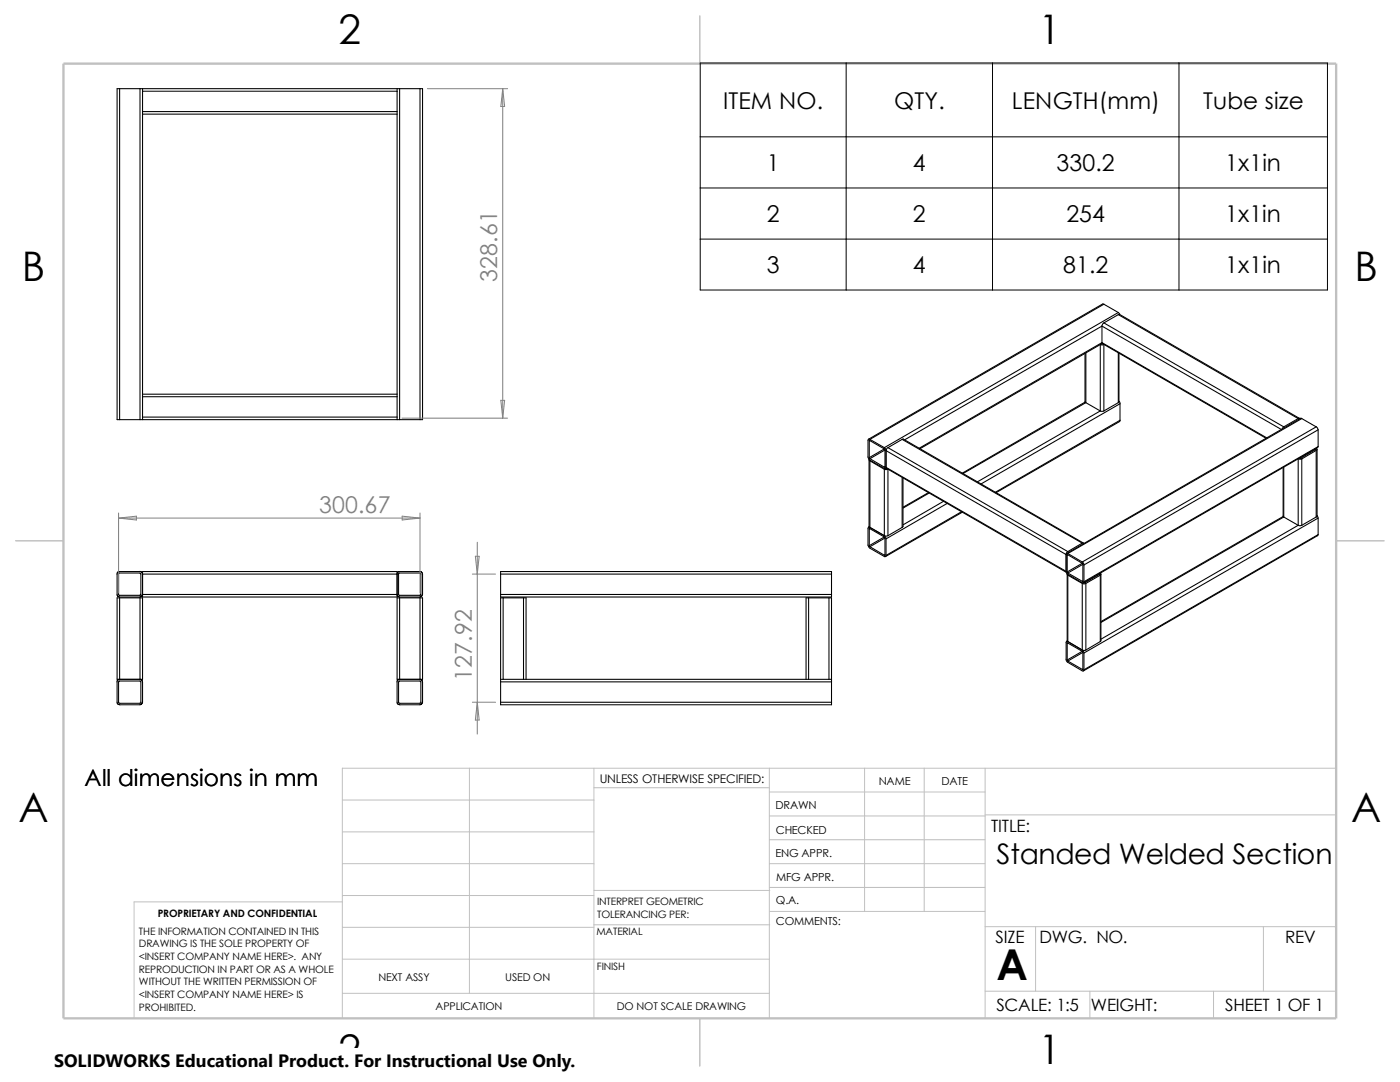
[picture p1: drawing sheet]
<svg xmlns="http://www.w3.org/2000/svg" width="279mm" height="216mm" viewBox="0 0 279 216" stroke-linecap="round" stroke-linejoin="round" font-family="sans-serif">
<g fill="none" stroke="#c0c0c0" stroke-width=".2">
<path d="M68.3 159.6h50.2M93.7 153.3v44.9M118.5 157.2h35M118.5 153.3v49.9M153.5 158h43.1M153.5 153.3v49.9M172.6 153.3v28.6M184.4 153.3v28.6M196.6 153.3v49.9M266.7 153.3h-198.4v49.9M68.3 166h50.2M68.3 172.3h50.2"/>
<path d="M68.3 180h-41.5v23.2M68.3 178.7h50.2M118.5 177.7h35.1M153.5 177.1h43.1M153.5 172.3h43.1M153.5 162.8h43.1M153.5 167.6h43.1M196.6 162.6h70.1M68.3 191.4h85.2M68.3 198.2h85.2M68.3 185h50.2M118.5 184.5h35.1"/>
<path d="M153.6 181.9h43M196.6 184.9h70.1M196.6 197.8h70.1M206.7 184.9v12.9M217.5 197.8v5.4M242.2 197.8v5.4M252.1 184.9v12.9"/>
</g>
<path d="M139.7 3.2v9.5M3.1 107.9h9.6M266.7 107.9h9.5M139.7 203.2v9.5" fill="none" stroke="#c0c0c0" stroke-width=".21"/>
<path d="M12.7 12.7h254v190.5h-254z" fill="none" stroke="#c0c0c0" stroke-width=".47"/>
<g fill="none" stroke="#000" stroke-width=".21">
<path d="M23.9 17.7h-.5v66h.5M23.9 17.7v66M23.9 17.7h4M27.9 17.7h.5M27.9 17.7v66M28.4 18.2v4.1M28.4 17.7h50.8M28.4 18.2h50.8M28.4 17.7v.5M79.2 17.7h.6M79.2 17.7v.5M79.2 18.2v4.1"/>
<path d="M79.8 17.7v66M79.8 17.7h4M83.8 17.7h.5v66h-.5M83.8 17.7v66M28.4 22.8v55.9M28.4 22.3h50.8M28.4 22.8h50.8M28.4 22.3v.5M79.2 22.3v.5M79.2 22.8v55.9M28.4 79.2v4M28.4 78.7h50.8"/>
<path d="M28.4 79.2h50.8M28.4 78.7v.5M79.2 78.7v.5M79.2 79.2v4M216.5 70.5v9.6l.2 .2M216.7 70.4v9.9M219.8 68.6h.2M219.9 68.4l.1 .2M219.9 65.1l35.8 20.6M219.9 68.4l32.9 19M219.9 65.1l-39.3 22.7M219.9 68.4l-36.5 21.1"/>
<path d="M219.9 65.1v3.3M220 68.5l-36.4 21M220 68.6l32.7 18.9M220.3 60.7h-.3l-46.6 26.9M220.3 64.4l35.9 20.8M220.3 60.7l-46.7 27M220.3 60.7l2.9 1.7M220.3 64.4l-.4 .7M223.2 62.8l.2-.1 35.9 20.8M223.2 62.4l.3 .4M223.2 70.4v9.9M223.2 62.8l35.9 20.7"/>
<path d="M223.2 62.8l-2.9 1.6M223.2 62.4l-46.7 26.9M223.3 70.5v9.7l-.1 .1M23.9 83.7h4M27.9 83.7h.5M28.4 83.7h50.8M28.4 83.2h50.8M28.4 83.2v.5M79.2 83.2v.5M79.2 83.7h.6M79.8 83.7h4M173.4 91.7v13.4l.2 .1"/>
<path d="M173.5 91.7l.1 .2M173.5 88v3.3M173.5 91.3l.1 .2M173.6 87.9l-.1 .1M173.6 87.7l2.9 1.6M173.6 91.5l2.9 1.7M173.6 87.9l2.9 1.7M173.6 91.9l2.9 1.7M173.6 91.9v13.3M173.6 87.7l-.2-.1-.2 .2v3.5l.2 .4 3.1 1.8h.2l.1-.2M176.5 93.6h.7M176.5 89.6l-3 1.7"/>
<path d="M176.5 93.6v13.3M176.5 89.3l.3 .6M176.5 89.6l.1 .2M176.6 93.1l-.1 .1M176.6 89.8l-3 1.7M176.6 89.8v3.3M176.7 93.5h.3M176.8 93.3l.2 .2 35.8 20.7M176.8 89.9l36 20.8M176.8 93.3l36 20.7M176.8 89.9v3.4M176.9 93.4l-.2 .1"/>
<path d="M177.2 89.3l-.4 .6M177.2 93.6v13.3M177.2 89.3l35.9 20.8M180 87.7l.3-.1 35.9 20.8M180 95.3v9.9M180 87.7l36 20.7M180 87.7l-2.8 1.6M180.2 95.4v9.7l-.2 .1M185.3 98.3l-5.1 2.9M185.4 98.4l-5.2 3M216.6 80.2l-24.5 14.2M216.7 80.3l-24.5 14.2"/>
<path d="M216.7 80.3l2.9 1.7M219.6 82h.7M219.6 82v-13.3h.7v13.3M219.6 82l-24.5 14.1M223.2 80.3l-2.9 1.7M223.3 80.1l.2 .5M223.5 83.9l-.1 .2-24.6 14.2M223.5 80.6l-27.7 16M223.5 83.9l-24.8 14.3M223.5 80.6v3.3M256.1 93.3v9.7l.1 .2M256.2 85.2l-.3 .4"/>
<path d="M256.2 93.2v10M259.1 83.5l.2-.1 .1 .2M259.1 83.5l-2.9 1.7M259.3 91.4h.3M259.6 91.3v.1M259.8 83.5l-.2-.1-46.7 27M259.8 83.5l-46.7 26.9M259.8 83.5l2.9 1.7M259.8 91.6v13.2M259.8 91.6h-.7v13.2M262.5 89.6v.1zM262.5 89.7l-2.9 1.7"/>
<path d="M262.7 85.2l.4 .6M262.7 89.5a.19 .19 0 0 1 .1 .2 .19 .19 0 0 1-.1 .2M262.7 85.2l-46.7 26.9M262.7 89.9l-2.9 1.7M262.7 89.9v13.3M262.8 89.7v13.3l-.1 .2M263.1 89.1l-.2 .2-46.7 27M263.1 85.8l-46.8 26.9M263.1 85.8v3.3M263.1 89.1l-46.8 27M23.7 114.6v4.1l.2 .1M23.9 119.3v16.3"/>
<path d="M23.9 119.3h4M23.9 119.3h-.5v16.3h.5M27.9 114h-4.2l-.3 .3v4.5l.5 .3h4l.5-.2v-.3M27.9 114.3h-4.2l-.1 .3M27.9 119.3v16.3M27.9 114l.5 .3v.3M27.9 119.3h.5v16.3h-.5M27.9 114.4l.2 .2v4.1l-4.2 .1M28.4 118.6h50.8M28.4 114.6h50.8M28.4 114.6v4M79.2 118.6v.5h-50.8v-.5"/>
<path d="M79.2 114.6v-.6h-50.8v.6M79.2 114.6v4M79.5 114.6v4.1l.3 .1M79.8 119.3h4M79.8 119.3v16.3M79.8 119.3h-.6v16.3h.6M83.8 114.3h-4.2l-.1 .3M83.8 114h-4.3l-.3 .6M83.8 119.3v16.3M83.8 114.4l.2 .2-.1 4.1-4.1 .1M83.8 114l.4 .3 .1 .3-.1 4.3-.4 .2h-4l-.3-.1-.3-.4M83.8 119.3h.5v16.3h-.5"/>
<path d="M99.9 118.6h66M99.9 114.6h66M99.9 114.6v4M100.4 119.3h-.5v16.3M100.4 119.3h4.1M100.4 119.3v16.3M104.5 119.3h.5v16.3M104.5 119.3v16.3M161.4 119.3h4M161.4 119.3v16.3M161.4 119.3h-.5v16.3M165.4 119.3v16.3"/>
<path d="M165.4 119.3h.5v16.3M165.9 114.6v4M165.9 114.6v-.6h-66v.6M165.9 118.6v.5h-66v-.5M173.5 105.1l-.1 .1M173.5 105.6v3.3M173.5 108.9l.1 .2M173.6 105.5l-.1 .1M173.6 105.2l2.9 1.7M173.6 109.1l2.9 1.7M173.6 105.5l2.9 1.6M173.6 105.2a.23 .23 0 0 0-.3 0 .23 .23 0 0 0-.1 .3v3.3l.2 .5 3.1 1.8 .3-.1v-.2"/>
<path d="M176.5 107.1l-3 1.8M176.5 106.9l.2 .2 .1 .4M176.5 106.9h.7M176.5 107.1l.1 .3M176.6 110.7l-.1 .1M176.6 107.4l-3 1.7M176.6 107.4v3.3M176.8 107.5v3.3M180 105.2l-2.8 1.7M188.3 100l-8.1 4.7M189 100.5l-12.2 7M191.9 102.1l-15.1 8.7"/>
<path d="M192.1 102.2l-15.4 8.8M212.8 110.7v3.3M212.8 114l.2 .6 3 1.7h.2l.1-.2M213 114.5l.1 .3M213 114.6v13.3l.1 .1M213 110.8v3.3M213 114.1l.1 .2M213.1 110.7l-.1 .1M213.1 110.4l2.9 1.7M213.1 110.7l2.9 1.7M213.1 114.3l2.9 1.7M213.1 114.8l2.9 1.6"/>
<path d="M213.1 114.8v13.2M213.1 110.4h-.2l-.1 .3M213.1 110.1l-.3 .6M216 112.1l.3 .6M216 116.4h.7M216 112.4l.1 .2M216 108.4l.3 .1M216 112.4l-3 1.7M216 108.4l-2.9 1.7M216 116.4v13.3M216.1 116h-.1M216.1 112.6l-3 1.7"/>
<path d="M216.1 112.6v3.4M216.2 116.3h.3M216.3 112.7v3.4M216.5 116.2v.1M216.7 116.4v13.3M219.4 114.5v.1zM219.4 114.6l-2.9 1.7M219.6 114.8v13.2M219.6 114.8l-2.9 1.6M219.6 114.4l.1 .1-.1 .3M219.7 114.6v13.3l-.1 .1M256.1 103l-36.4 21"/>
<path d="M256.2 103.2l-36.5 21M256.2 103.2l2.9 1.6M259.1 104.8h.7M259.1 104.8l-39.4 22.8M262.7 103.2l-2.9 1.6M262.8 102.9l.3 .5M263.1 106.7l-.1 .2-46.8 27M263.1 103.4v3.3M263.1 103.4l-46.8 26.9M263.1 106.7l-46.8 26.9M23.9 135.6h4M27.9 135.5l.5 .3v.3v4v.3l-.5 .2h-4l-.5-.2v-4.6l.2-.2h.3"/>
<path d="M79.5 136.1l.1 4.2h4.2l.2-.2M79.6 136.1v-.2h4.3l.1 4.2M79.8 135.6h4M83.8 135.5l.4 .3 .1 .3v4l-.1 .3-.4 .2h-4l-.5-.2-.1-4.6 .3-.2h.3M99.9 135.6h.5M99.9 136.1v4M99.9 136.1h66M99.9 135.6v.5M100.4 135.6h4.1M104.5 135.6h.5M105 135.6h55.9M160.9 135.6h.5"/>
<path d="M161.4 135.6h4M165.4 135.6h.5M165.9 136.1v4M165.9 135.6v.5M213 127.9l-.1 .1M213 128.4v3.3M213 131.7l.1 .2M213.1 128.3l-.1 .1M213.1 128l2.9 1.7M213.1 131.9l2.9 1.7M213.1 128.3l2.9 1.7M213.1 128l-.3 .1v3.6l.1 .3 3.1 1.9h.2l.1-.3"/>
<path d="M216 129.7l.3 .6M216 129.7h.7M216 130l.1 .2M216 130l-3 1.7M216.1 133.5l-.1 .1M216.1 130.2l-3 1.7M216.1 130.2v3.3M216.3 130.3v3.3M219.6 128l-2.9 1.7M28.1 140.1l-.1-4.2h-4.3v4.4h4.2l.3-.2M99.9 140.1h66M165.9 140.1v.5h-66v-.5"/>
</g>
<path d="M139.7 12.6h125.2v45.3h-125.2zM168.9 12.6v45.3M198.1 12.6v45.3M235.3 12.6v45.3M139.7 27.3h125.2M139.7 37.5h125.2M139.7 47.7h125.2" fill="none" stroke="#000" stroke-width=".2"/>
<g fill="none" stroke="#808080" stroke-width=".2">
<path d="M85.3 17.7h16M100.3 17.7v65.7M100.3 17.7l.4 3.6h-.8zM99.9 79.9h.8l-.4 3.5zM80.2 83.4h21.1M23.7 102.4v15.9M23.7 103.4h60.1M23.7 103.4l3.5-.4v.8zM80.3 103l3.5 .4-3.5 .4zM83.8 102.4v15.9M94.3 114.6h4.6M94.9 111h.7l-.4 3.6z"/>
<path d="M95.2 108.2v38.3M94.3 140.1h4.6M95.2 140.1l.4 3.6h-.7z"/>
</g>
<path d="M10.8 209.2h104.1v6.7h-104.1z" fill="#fff"/>
<text font-size="8.5" x="198.8" y="195.5">A</text>
<g font-size="8.1">
<text x="67.6" y="8.8">2</text>
<text x="207.3" y="8.8">1</text>
<text x="4.4" y="56.1">B</text>
<text x="270.3" y="56.1">B</text>
<text x="3.7" y="164.1">A</text>
<text x="269.6" y="164.1">A</text>
<text x="67.6" y="212.3">2</text>
<text x="207.3" y="212.3">1</text>
</g>
<text font-size="5.6" x="198.9" y="172.3">Standed Welded Section</text>
<g font-size="4.6">
<text x="144.4" y="21.7">ITEM NO.</text>
<text x="178.4" y="21.7">QTY.</text>
<text x="201.9" y="21.7">LENGTH(mm)</text>
<text x="240.1" y="21.7">Tube size</text>
<text x="153" y="34.2">1</text>
<text x="182.2" y="34.2">4</text>
<text x="210.9" y="34.2">330.2</text>
<text x="244.5" y="34.2">1x1in</text>
<text x="153" y="44.4">2</text>
<text x="182.2" y="44.4">2</text>
<text x="212.8" y="44.4">254</text>
<text x="244.5" y="44.4">1x1in</text>
<text x="153" y="54.6">3</text>
<text x="182.2" y="54.6">4</text>
<text x="212.2" y="54.6">81.2</text>
<text x="244.5" y="54.6">1x1in</text>
<text x="16.9" y="156.9">All dimensions in mm</text>
</g>
<g font-size="4.6" fill="#808080">
<text x="99.2" y="56.2" transform="rotate(-90 99.2 56.2)">328.61</text>
<text x="63.7" y="102.4">300.67</text>
<text x="94.2" y="135.8" transform="rotate(-90 94.2 135.8)">127.92</text>
</g>
<text font-size="3.6" x="10.8" y="213">SOLIDWORKS Educational Product. For Instructional Use Only.</text>
<g font-size="3.4">
<text x="197.8" y="166">TITLE:</text>
<text x="198.7" y="188.1">SIZE</text>
<text x="207.5" y="188.1">DWG. NO.</text>
<text x="256.5" y="188.2">REV</text>
<text x="198.8" y="201.7">SCALE: 1:5</text>
<text x="217.7" y="201.8">WEIGHT:</text>
<text x="244.5" y="201.7">SHEET 1 OF 1</text>
</g>
<text font-size="2.4" x="119.7" y="156.2">UNLESS OTHERWISE SPECIFIED:</text>
<g font-size="2.2">
<text x="154.8" y="161.5">DRAWN</text>
<text x="175.4" y="156.7">NAME</text>
<text x="187.9" y="156.7">DATE</text>
<text x="154.8" y="166.3">CHECKED</text>
<text x="154.8" y="171">ENG APPR.</text>
<text x="154.9" y="175.7">MFG APPR.</text>
<text x="154.9" y="180.5">Q.A.</text>
<text x="154.9" y="184.7">COMMENTS:</text>
</g>
<g font-size="2.1">
<text x="75.5" y="195.7">NEXT ASSY</text>
<text x="100.8" y="195.7">USED ON</text>
<text x="86.9" y="201.5">APPLICATION</text>
<text x="123.1" y="201.6">DO NOT SCALE DRAWING</text>
</g>
<g font-size="2">
<text x="31.5" y="183">PROPRIETARY AND CONFIDENTIAL</text>
<text x="119.2" y="183.1">TOLERANCING PER:</text>
<text x="119.2" y="180.6">INTERPRET GEOMETRIC</text>
<text x="27.7" y="186.5">THE INFORMATION CONTAINED IN THIS</text>
<text x="27.7" y="189.1">DRAWING IS THE SOLE PROPERTY OF</text>
<text x="27.7" y="191.6">&lt;INSERT COMPANY NAME HERE&gt;. ANY</text>
<text x="119" y="186.6">MATERIAL</text>
<text x="27.7" y="194.1">REPRODUCTION IN PART OR AS A WHOLE</text>
<text x="27.7" y="196.6">WITHOUT THE WRITTEN PERMISSION OF</text>
<text x="119.1" y="193.5">FINISH</text>
<text x="27.7" y="201.7">PROHIBITED.</text>
<text x="27.7" y="199.1">&lt;INSERT COMPANY NAME HERE&gt; IS</text>
</g>
</svg>
